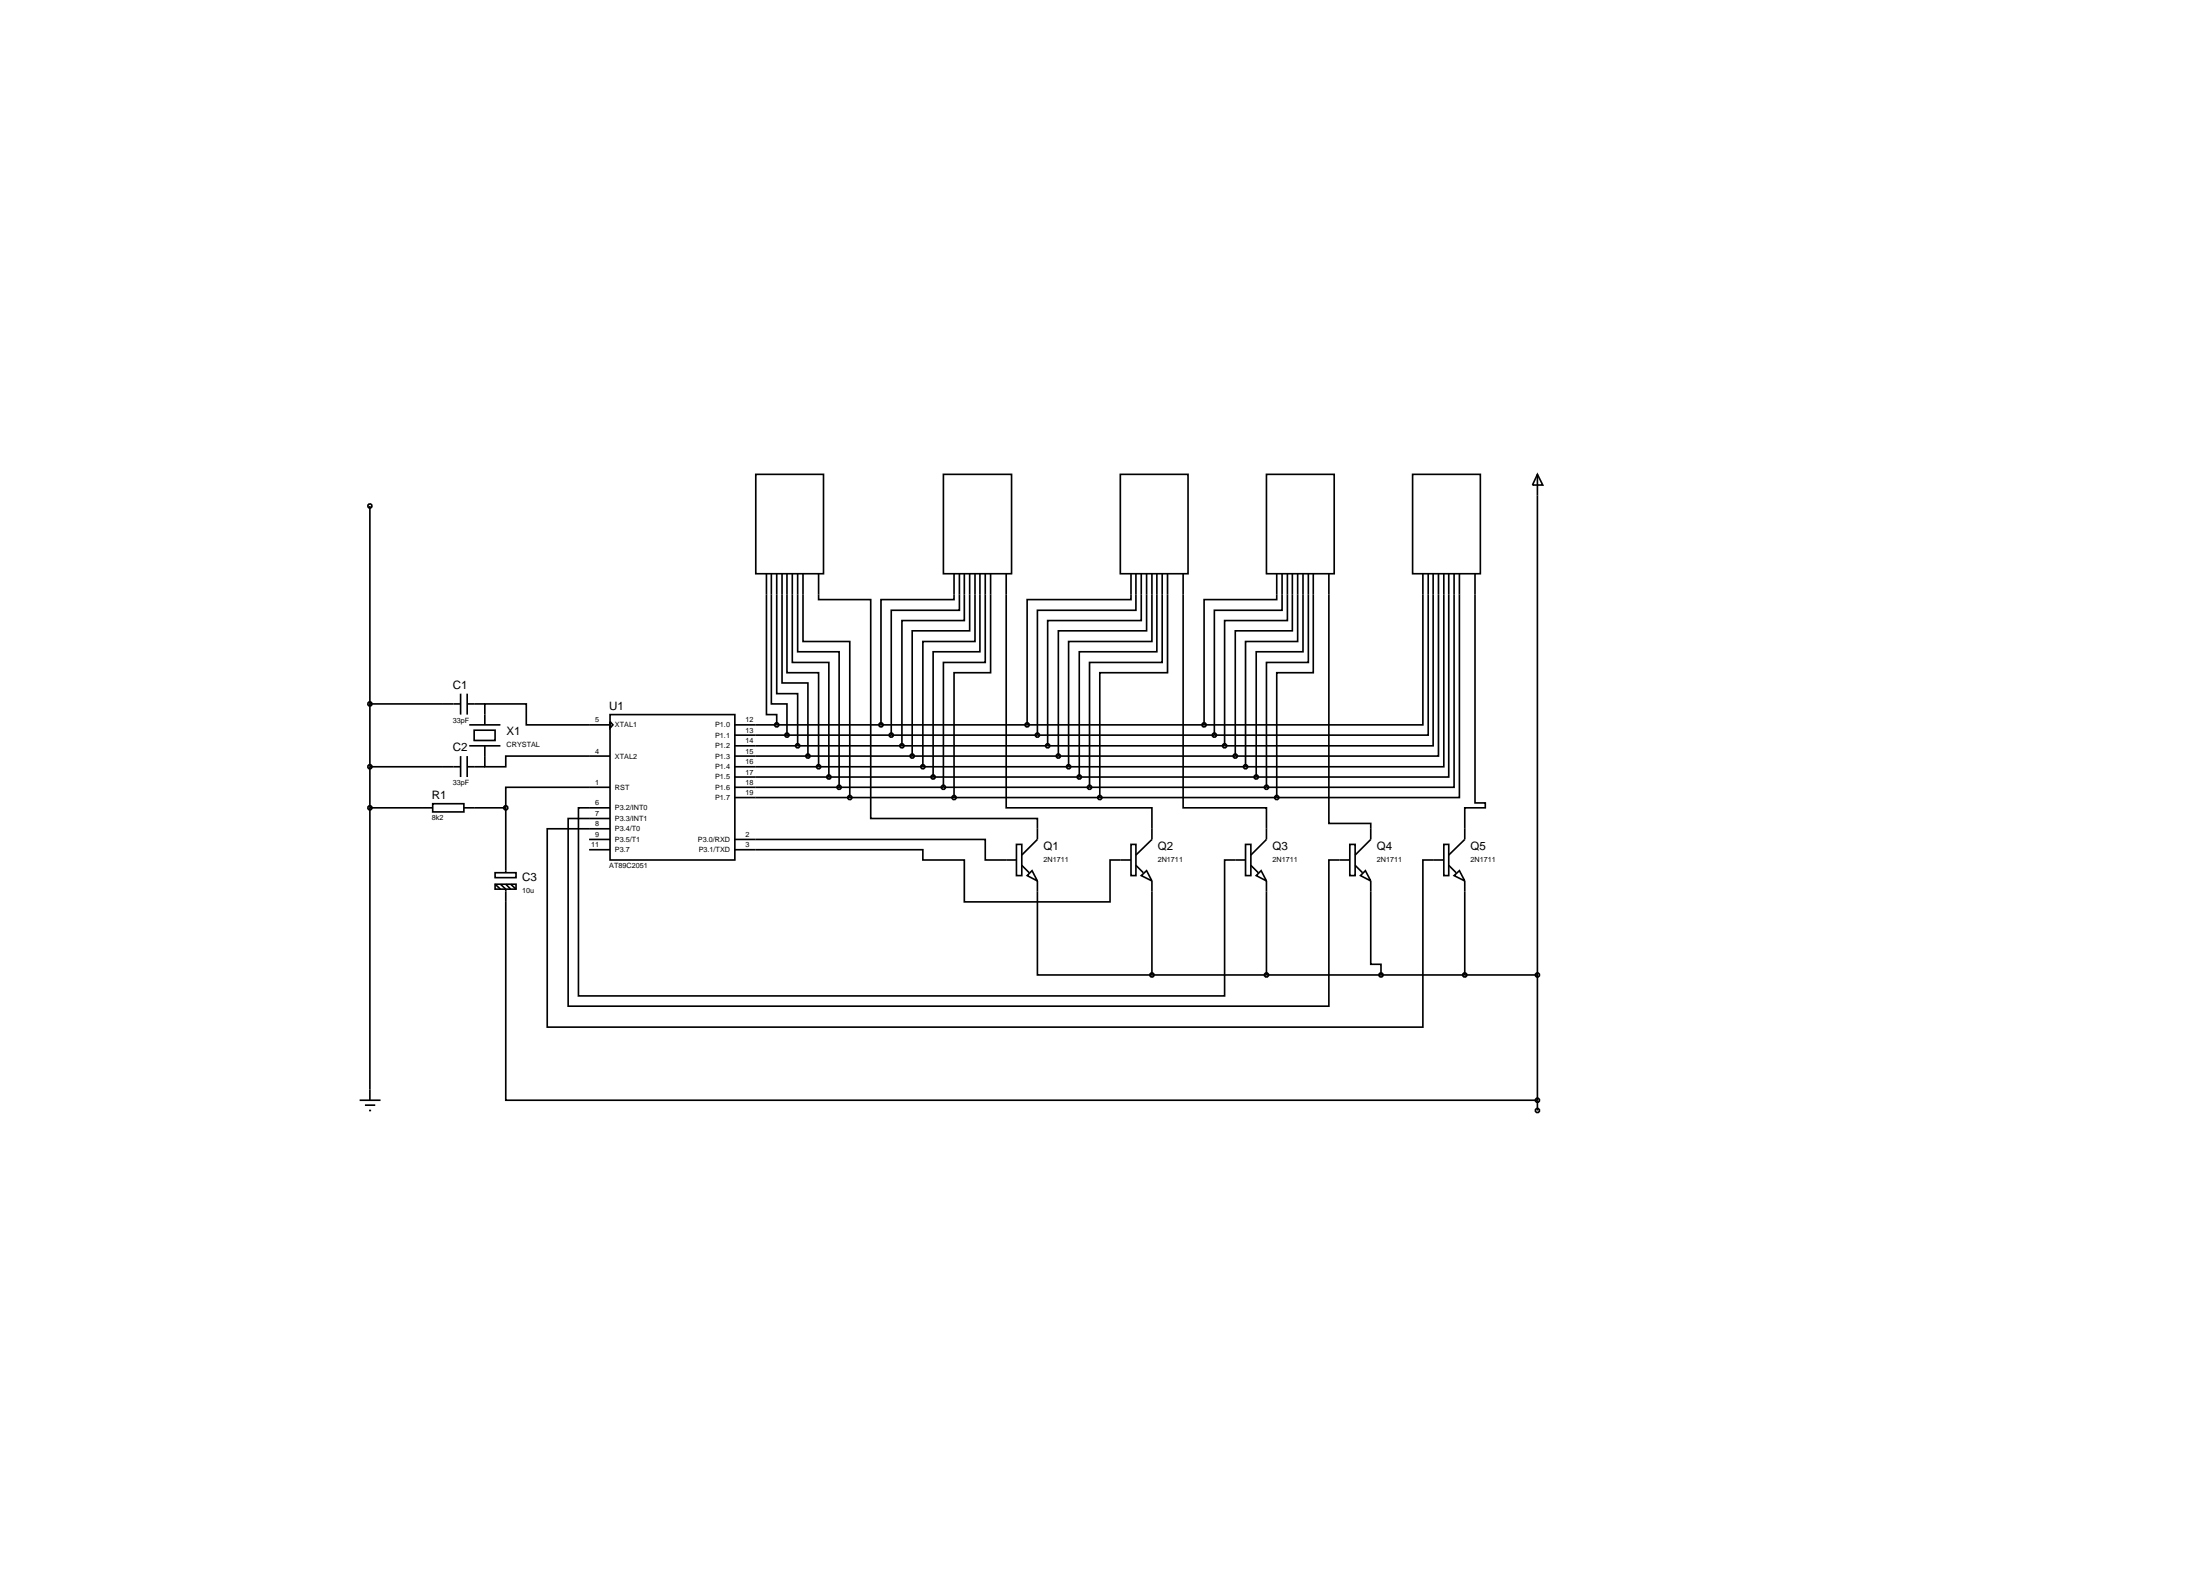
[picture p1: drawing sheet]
<svg xmlns="http://www.w3.org/2000/svg" width="536mm" height="384mm" viewBox="0 0 536 384" stroke-linecap="round" stroke-linejoin="round" font-family="sans-serif">
<g fill="none" stroke="#000" stroke-width=".4">
<path d="M184.1 115.5h16.5v24.2h-16.5zM229.8 115.5h16.6v24.2h-16.6zM272.9 115.5h16.5v24.2h-16.5zM308.5 115.5h16.5v24.2h-16.5zM344.1 115.5h16.5v24.2h-16.5zM374.5 115.5l1.3 2.6h-2.5zM374.5 115.5v154.9M90.1 123.2v144.7M186.7 139.7v34.3h2.5v2.5M187.9 139.7v31.7h3.8v7.6M189.2 139.7v29.2h5.1v12.7M190.5 139.7v26.6h6.3v17.8"/>
<path d="M191.7 139.7v24.1h7.7v22.9M193 139.7v21.6h8.9v27.9M194.3 139.7v19h10.1v33M195.6 139.7v16.5h11.4v38M199.4 139.7v6.3h12.7v53.3h40.6v5.1l-3.8 3.8M232.4 139.7v6.3h-17.8v30.5M233.7 139.7v8.9h-16.6v30.4M234.9 139.7v11.4h-15.2v30.5M236.2 139.7v13.9h-14v30.5M237.5 139.7v16.5h-12.7v30.5M238.7 139.7v19h-11.4v30.5M240 139.7v21.6h-10.2v30.4"/>
<path d="M241.3 139.7v24.1h-8.9v30.4M245.1 139.7v57h35.5v7.7l-3.9 3.8M275.5 139.7v6.3h-25.3v30.5M276.7 139.7v8.9h-24v30.4M278 139.7v11.4h-22.8v30.5M279.3 139.7v13.9h-21.5v30.5M280.6 139.7v16.5h-20.3v30.5M281.8 139.7v19h-18.9v30.5M283.1 139.7v21.6h-17.7v30.4M284.4 139.7v24.1h-16.5v30.4M288.2 139.7v57h20.3v7.7l-3.8 3.8M311 139.7v6.3h-17.7v30.5"/>
<path d="M312.3 139.7v8.9h-16.5v30.4M313.6 139.7v11.4h-15.3v30.5M314.8 139.7v13.9h-13.9v30.5M316.1 139.7v16.5h-12.7v30.5M317.4 139.7v19h-11.4v30.5M318.7 139.7v21.6h-10.2v30.4M319.9 139.7v24.1h-8.9v30.4M323.7 139.7v60.8h10.2v3.9l-3.8 3.8M346.6 139.7v36.8h-53.3M347.9 139.7v39.3h-52.1M349.1 139.7v41.9h-50.8M350.4 139.7v44.4h-49.5"/>
<path d="M351.7 139.7v47h-48.3M352.9 139.7v49.5h-46.9M354.2 139.7v52h-45.7M355.5 139.7v54.5h-44.5M359.3 139.7v55.8h2.5v1.2h-5v7.7l-3.9 3.8M90.1 171.4h22.1M112.2 168.9v5.1M113.8 171.4h4.3M113.8 168.9v5.1M114.3 176.5h7.6M115.5 177.8h5.1v2.5h-5.1zM118.1 176.5v-5.1h10.1v5.1h20.4"/>
<path d="M148.6 174h30.4v35.4h-30.4zM148.6 175.7l.7 .8-.7 .8zM179 176.5h114.3M179 179h116.8M90.1 186.7h22.1M90.1 196.7h15.3M105.4 195.7h7.6v2h-7.6zM112.2 184.1v5.1M113 196.7h10.2M113.8 186.7h4.3M113.8 184.1v5.1M114.3 181.6h7.6"/>
<path d="M118.1 181.6v5.1h5.1v-2.6h25.4M123.2 196.7v15.8M148.6 196.7h-7.7v45.8h157.4v-33.1h5.1M148.6 199.3h-10.2v45.7h185.3v-35.6h5.1M148.6 191.7h-25.4v5M179 181.6h119.3M179 184.1h121.9M179 186.7h124.4M179 189.2h127M179 191.7h129.5M179 194.2h132M120.6 212.5h5.1v1.2h-5.1z"/>
<path d="M120.6 215.3h5.1v1.2h-5.1zM120.6 215.3l1.3 1.2M121.9 215.3l1.3 1.2v51.4h251.3M123.2 215.3l1.2 1.2M124.4 215.3l1.3 1.2M143.5 204.4h5.1M143.5 206.9h5.1M148.6 201.8h-15.3v48.3h213.3v-40.7h5.1M179 204.4h61v5h7.6M179 206.9h45.8v2.5h10.1v10.2h35.5v-10.2h5.1M247.6 205.6h1.3v7.6h-1.3zM248.9 210.7l1.8 1.8"/>
<path d="M251.4 212l1.3 2.5-2.5-1.3zM252.7 214.5v22.9h27.9M275.5 205.6h1.2v7.6h-1.2zM276.7 210.7l1.8 1.8M278 213.2l1.3-1.2 1.3 2.5zM280.6 214.5v22.9M303.4 205.6h1.3v7.6h-1.3zM304.7 210.7l1.8 1.8M307.2 212l1.3 2.5-2.5-1.3zM308.5 214.5v22.9M328.8 205.6h1.3v7.6h-1.3zM330.1 210.7l1.8 1.8"/>
<path d="M332.6 212l1.3 2.5-2.5-1.3zM333.9 214.5v20.3h2.5v2.6M351.7 205.6h1.2v7.6h-1.2zM352.9 210.7l1.8 1.8M354.2 213.2l1.3-1.2 1.3 2.5zM356.8 214.5v22.9M280.6 237.4h93.9M87.6 267.9h5.1M88.9 269.1h2.5M89.9 270.4h.5"/>
<circle cx="90.1" cy="123.2" r=".51"/>
<circle cx="90.1" cy="171.4" r=".51"/>
<circle cx="189.2" cy="176.5" r=".51"/>
<circle cx="191.7" cy="179" r=".51"/>
<circle cx="214.6" cy="176.5" r=".51"/>
<circle cx="217.1" cy="179" r=".51"/>
<circle cx="250.2" cy="176.5" r=".51"/>
<circle cx="252.7" cy="179" r=".51"/>
<circle cx="293.3" cy="176.5" r=".51"/>
<circle cx="295.8" cy="179" r=".51"/>
<circle cx="90.1" cy="196.7" r=".51"/>
<circle cx="90.1" cy="186.7" r=".51"/>
<circle cx="123.2" cy="196.7" r=".51"/>
<circle cx="194.3" cy="181.6" r=".51"/>
<circle cx="196.8" cy="184.1" r=".51"/>
<circle cx="199.4" cy="186.7" r=".51"/>
<circle cx="201.9" cy="189.2" r=".51"/>
<circle cx="204.4" cy="191.7" r=".51"/>
<circle cx="207" cy="194.2" r=".51"/>
<circle cx="219.7" cy="181.6" r=".51"/>
<circle cx="222.2" cy="184.1" r=".51"/>
<circle cx="224.8" cy="186.7" r=".51"/>
<circle cx="227.3" cy="189.2" r=".51"/>
<circle cx="229.8" cy="191.7" r=".51"/>
<circle cx="232.4" cy="194.2" r=".51"/>
<circle cx="255.2" cy="181.6" r=".51"/>
<circle cx="257.8" cy="184.1" r=".51"/>
<circle cx="260.3" cy="186.7" r=".51"/>
<circle cx="262.9" cy="189.2" r=".51"/>
<circle cx="265.4" cy="191.7" r=".51"/>
<circle cx="267.9" cy="194.2" r=".51"/>
<circle cx="298.3" cy="181.6" r=".51"/>
<circle cx="300.9" cy="184.1" r=".51"/>
<circle cx="303.4" cy="186.7" r=".51"/>
<circle cx="306" cy="189.2" r=".51"/>
<circle cx="308.5" cy="191.7" r=".51"/>
<circle cx="311" cy="194.2" r=".51"/>
<circle cx="280.6" cy="237.4" r=".51"/>
<circle cx="308.5" cy="237.4" r=".51"/>
<circle cx="336.4" cy="237.4" r=".51"/>
<circle cx="356.8" cy="237.4" r=".51"/>
<circle cx="374.5" cy="237.4" r=".51"/>
<circle cx="374.5" cy="267.9" r=".51"/>
<circle cx="374.5" cy="270.4" r=".51"/>
</g>
<g font-size="2.8">
<text x="110.3" y="167.8">C1</text>
<text x="148.4" y="172.9">U1</text>
<text x="123.4" y="179.1">X1</text>
<text x="110.3" y="183">C2</text>
<text x="105.2" y="194.6">R1</text>
<text x="254.2" y="206.9">Q1</text>
<text x="282" y="206.9">Q2</text>
<text x="310" y="206.9">Q3</text>
<text x="335.4" y="206.9">Q4</text>
<text x="358.2" y="206.9">Q5</text>
<text x="127.2" y="214.6">C3</text>
</g>
<g font-size="1.8">
<text x="110.3" y="176">33pF</text>
<text x="145" y="175.9">5</text>
<text x="149.8" y="177.1">XTAL1</text>
<text x="174.2" y="177.1">P1.0</text>
<text x="174.2" y="179.6">P1.1</text>
<text x="181.6" y="175.9">12</text>
<text x="181.6" y="178.4">13</text>
<text x="123.4" y="181.9">CRYSTAL</text>
<text x="145" y="183.5">4</text>
<text x="149.8" y="184.7">XTAL2</text>
<text x="174.2" y="182.2">P1.2</text>
<text x="174.2" y="184.7">P1.3</text>
<text x="181.6" y="181">14</text>
<text x="181.6" y="183.5">15</text>
<text x="110.3" y="191.2">33pF</text>
<text x="145" y="191.1">1</text>
<text x="174.2" y="187.3">P1.4</text>
<text x="174.2" y="189.8">P1.5</text>
<text x="181.6" y="186.1">16</text>
<text x="181.6" y="188.6">17</text>
<text x="181.6" y="191.1">18</text>
<text x="145" y="196.1">6</text>
<text x="149.8" y="192.3">RST</text>
<text x="149.8" y="197.3">P3.2/INT0</text>
<text x="174.2" y="192.3">P1.6</text>
<text x="174.2" y="194.8">P1.7</text>
<text x="181.6" y="193.6">19</text>
<text x="105.2" y="199.7">8k2</text>
<text x="145" y="198.7">7</text>
<text x="145" y="201.2">8</text>
<text x="145" y="203.8">9</text>
<text x="149.8" y="199.9">P3.3/INT1</text>
<text x="149.8" y="202.4">P3.4/T0</text>
<text x="181.6" y="203.8">2</text>
<text x="144" y="206.3">11</text>
<text x="149.8" y="205">P3.5/T1</text>
<text x="149.8" y="207.5">P3.7</text>
<text x="170" y="205">P3.0/RXD</text>
<text x="170.2" y="207.5">P3.1/TXD</text>
<text x="181.6" y="206.3">3</text>
<text x="254.2" y="209.8">2N1711</text>
<text x="282" y="209.8">2N1711</text>
<text x="310" y="209.8">2N1711</text>
<text x="335.4" y="209.8">2N1711</text>
<text x="358.2" y="209.8">2N1711</text>
<text x="148.4" y="211.4">AT89C2051</text>
<text x="127.2" y="217.4">10u</text>
</g>
</svg>
